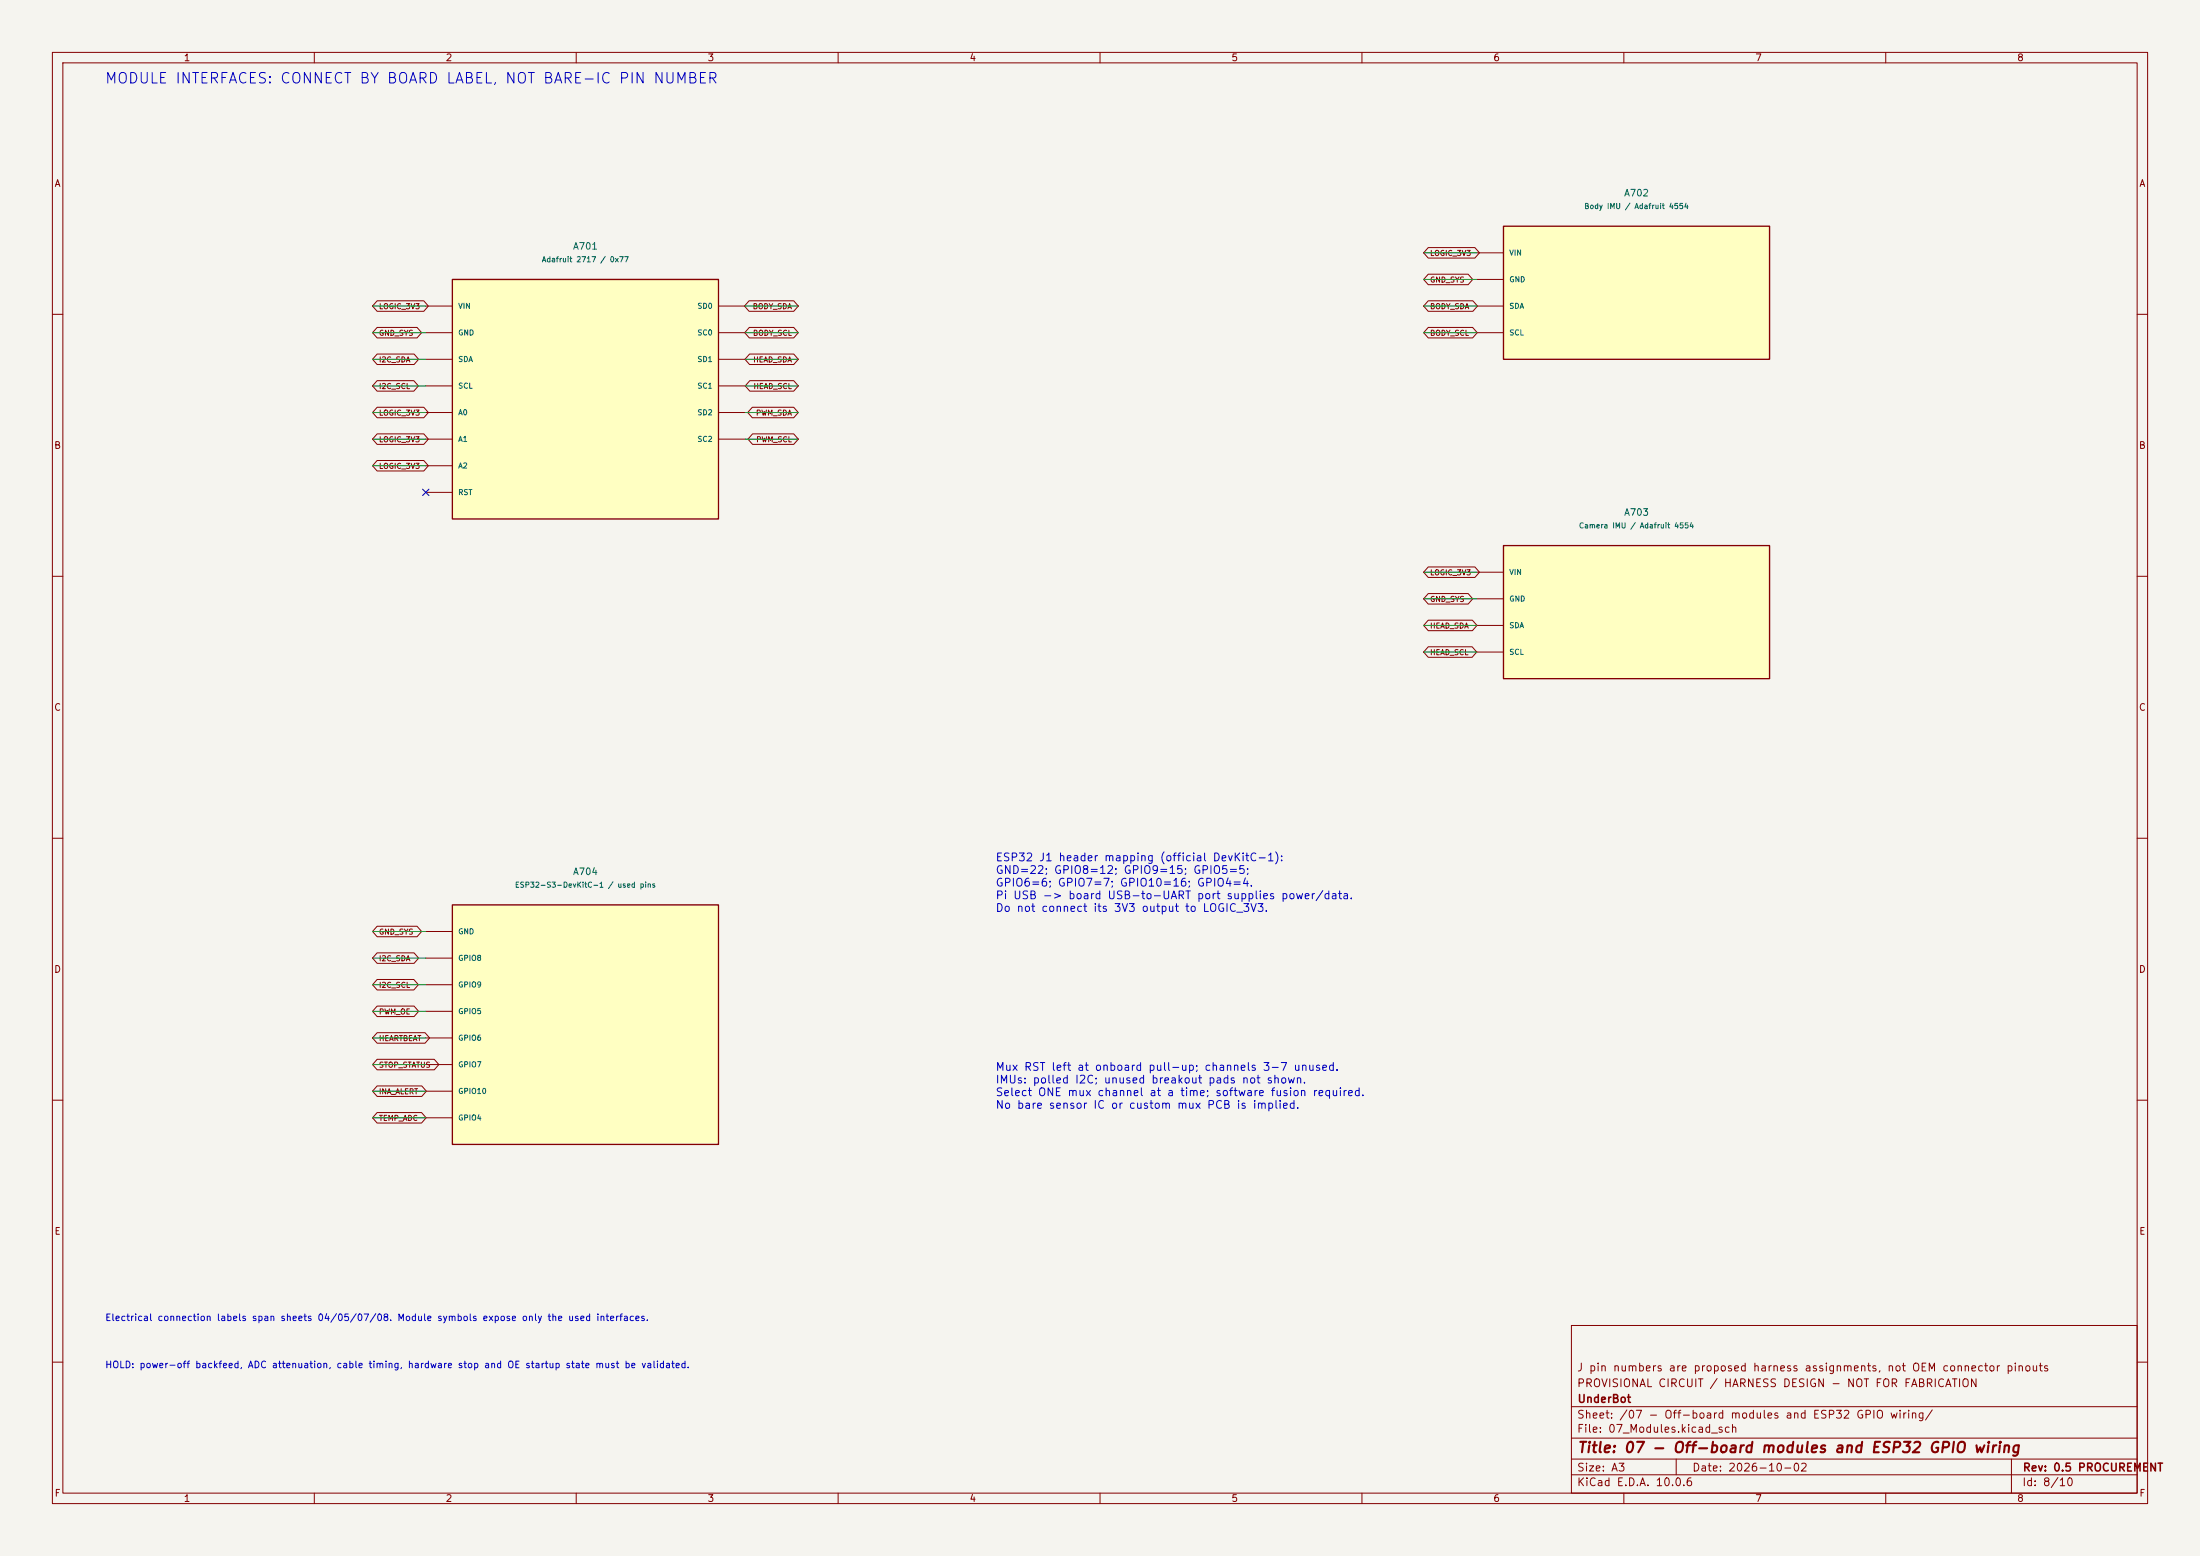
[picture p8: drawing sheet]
(kicad_sch (version 20250114) (generator "eeschema") (paper "A3")
    (title_block (title "07 - Off-board modules and ESP32 GPIO wiring") (date "2026-10-02") (rev "0.5 PROCUREMENT") (company "UnderBot")
    (comment 1 "PROVISIONAL CIRCUIT / HARNESS DESIGN - NOT FOR FABRICATION")
    (comment 2 "J pin numbers are proposed harness assignments, not OEM connector pinouts"))
    (lib_symbols (symbol "UnderBot_Modules:Adafruit_2717_TCA9548A" (pin_numbers hide) (pin_names (offset 1.016)) (in_bom yes) (on_board yes)
   (property "Reference" "A" (at 0 27.939999999999998 0) (effects (font (size 1.27 1.27))))
   (property "Value" "Adafruit_2717_TCA9548A" (at 0 25.4 0) (effects (font (size 1 1))))
   (symbol "Adafruit_2717_TCA9548A_0_1" (rectangle (start -25.4 22.86) (end 25.4 -22.86) (stroke (width 0.254) (type default)) (fill (type background))))
   (symbol "Adafruit_2717_TCA9548A_1_1" (pin passive line (at -30.48 17.78 0) (length 5.08) (name "VIN" (effects (font (size 1 1)))) (number "VIN" (effects (font (size 1 1)))))(pin passive line (at -30.48 12.700000000000001 0) (length 5.08) (name "GND" (effects (font (size 1 1)))) (number "GND" (effects (font (size 1 1)))))(pin passive line (at -30.48 7.620000000000001 0) (length 5.08) (name "SDA" (effects (font (size 1 1)))) (number "SDA" (effects (font (size 1 1)))))(pin passive line (at -30.48 2.540000000000001 0) (length 5.08) (name "SCL" (effects (font (size 1 1)))) (number "SCL" (effects (font (size 1 1)))))(pin passive line (at -30.48 -2.539999999999999 0) (length 5.08) (name "A0" (effects (font (size 1 1)))) (number "A0" (effects (font (size 1 1)))))(pin passive line (at -30.48 -7.619999999999997 0) (length 5.08) (name "A1" (effects (font (size 1 1)))) (number "A1" (effects (font (size 1 1)))))(pin passive line (at -30.48 -12.7 0) (length 5.08) (name "A2" (effects (font (size 1 1)))) (number "A2" (effects (font (size 1 1)))))(pin passive line (at -30.48 -17.78 0) (length 5.08) (name "RST" (effects (font (size 1 1)))) (number "RST" (effects (font (size 1 1)))))(pin passive line (at 30.48 17.78 180) (length 5.08) (name "SD0" (effects (font (size 1 1)))) (number "SD0" (effects (font (size 1 1)))))(pin passive line (at 30.48 12.700000000000001 180) (length 5.08) (name "SC0" (effects (font (size 1 1)))) (number "SC0" (effects (font (size 1 1)))))(pin passive line (at 30.48 7.620000000000001 180) (length 5.08) (name "SD1" (effects (font (size 1 1)))) (number "SD1" (effects (font (size 1 1)))))(pin passive line (at 30.48 2.540000000000001 180) (length 5.08) (name "SC1" (effects (font (size 1 1)))) (number "SC1" (effects (font (size 1 1)))))(pin passive line (at 30.48 -2.539999999999999 180) (length 5.08) (name "SD2" (effects (font (size 1 1)))) (number "SD2" (effects (font (size 1 1)))))(pin passive line (at 30.48 -7.619999999999997 180) (length 5.08) (name "SC2" (effects (font (size 1 1)))) (number "SC2" (effects (font (size 1 1)))))))(symbol "UnderBot_Modules:Adafruit_4554_ICM20948" (pin_numbers hide) (pin_names (offset 1.016)) (in_bom yes) (on_board yes)
   (property "Reference" "A" (at 0 17.78 0) (effects (font (size 1.27 1.27))))
   (property "Value" "Adafruit_4554_ICM20948" (at 0 15.239999999999998 0) (effects (font (size 1 1))))
   (symbol "Adafruit_4554_ICM20948_0_1" (rectangle (start -25.4 12.7) (end 25.4 -12.7) (stroke (width 0.254) (type default)) (fill (type background))))
   (symbol "Adafruit_4554_ICM20948_1_1" (pin passive line (at -30.48 7.619999999999999 0) (length 5.08) (name "VIN" (effects (font (size 1 1)))) (number "VIN" (effects (font (size 1 1)))))(pin passive line (at -30.48 2.539999999999999 0) (length 5.08) (name "GND" (effects (font (size 1 1)))) (number "GND" (effects (font (size 1 1)))))(pin passive line (at -30.48 -2.540000000000001 0) (length 5.08) (name "SDA" (effects (font (size 1 1)))) (number "SDA" (effects (font (size 1 1)))))(pin passive line (at -30.48 -7.620000000000001 0) (length 5.08) (name "SCL" (effects (font (size 1 1)))) (number "SCL" (effects (font (size 1 1)))))))(symbol "UnderBot_Modules:ESP32_S3_DevKitC_1_used_GPIO" (pin_numbers hide) (pin_names (offset 1.016)) (in_bom yes) (on_board yes)
   (property "Reference" "A" (at 0 27.939999999999998 0) (effects (font (size 1.27 1.27))))
   (property "Value" "ESP32_S3_DevKitC_1_used_GPIO" (at 0 25.4 0) (effects (font (size 1 1))))
   (symbol "ESP32_S3_DevKitC_1_used_GPIO_0_1" (rectangle (start -25.4 22.86) (end 25.4 -22.86) (stroke (width 0.254) (type default)) (fill (type background))))
   (symbol "ESP32_S3_DevKitC_1_used_GPIO_1_1" (pin passive line (at -30.48 17.78 0) (length 5.08) (name "GND" (effects (font (size 1 1)))) (number "GND" (effects (font (size 1 1)))))(pin passive line (at -30.48 12.700000000000001 0) (length 5.08) (name "GPIO8" (effects (font (size 1 1)))) (number "GPIO8" (effects (font (size 1 1)))))(pin passive line (at -30.48 7.620000000000001 0) (length 5.08) (name "GPIO9" (effects (font (size 1 1)))) (number "GPIO9" (effects (font (size 1 1)))))(pin passive line (at -30.48 2.540000000000001 0) (length 5.08) (name "GPIO5" (effects (font (size 1 1)))) (number "GPIO5" (effects (font (size 1 1)))))(pin passive line (at -30.48 -2.539999999999999 0) (length 5.08) (name "GPIO6" (effects (font (size 1 1)))) (number "GPIO6" (effects (font (size 1 1)))))(pin passive line (at -30.48 -7.619999999999997 0) (length 5.08) (name "GPIO7" (effects (font (size 1 1)))) (number "GPIO7" (effects (font (size 1 1)))))(pin passive line (at -30.48 -12.7 0) (length 5.08) (name "GPIO10" (effects (font (size 1 1)))) (number "GPIO10" (effects (font (size 1 1)))))(pin passive line (at -30.48 -17.78 0) (length 5.08) (name "GPIO4" (effects (font (size 1 1)))) (number "GPIO4" (effects (font (size 1 1)))))))) (text "MODULE INTERFACES: CONNECT BY BOARD LABEL, NOT BARE-IC PIN NUMBER" (at 20 14 0) (effects (font (size 2 2)) (justify left top)))(symbol (lib_id "UnderBot_Modules:Adafruit_2717_TCA9548A") (at 111.76 76.2 0) (unit 1) (in_bom yes) (on_board yes) (dnp no) (property "Reference" "A701" (at 111.76 46.99 0) (effects (font (size 1.27 1.27)) )) (property "Value" "Adafruit 2717 / 0x77" (at 111.76 49.53 0) (effects (font (size 1.0 1.0)) )) (property "Footprint" "" (at 111.76 76.2 0) (effects (font (size 1.27 1.27)) hide))(property "Assembly" "OFF-BOARD" (at 111.76 76.2 0) (effects (font (size 1 1)) hide)))(wire (pts (xy 81.28 58.42) (xy 71.12 58.42)) (stroke (width 0) (type default)))(global_label "LOGIC_3V3" (shape bidirectional) (at 71.12 58.42 0) (effects (font (size 1 1)) (justify left)))(wire (pts (xy 81.28 63.5) (xy 71.12 63.5)) (stroke (width 0) (type default)))(global_label "GND_SYS" (shape bidirectional) (at 71.12 63.5 0) (effects (font (size 1 1)) (justify left)))(wire (pts (xy 81.28 68.58) (xy 71.12 68.58)) (stroke (width 0) (type default)))(global_label "I2C_SDA" (shape bidirectional) (at 71.12 68.58 0) (effects (font (size 1 1)) (justify left)))(wire (pts (xy 81.28 73.66) (xy 71.12 73.66)) (stroke (width 0) (type default)))(global_label "I2C_SCL" (shape bidirectional) (at 71.12 73.66 0) (effects (font (size 1 1)) (justify left)))(wire (pts (xy 81.28 78.74) (xy 71.12 78.74)) (stroke (width 0) (type default)))(global_label "LOGIC_3V3" (shape bidirectional) (at 71.12 78.74 0) (effects (font (size 1 1)) (justify left)))(wire (pts (xy 81.28 83.82) (xy 71.12 83.82)) (stroke (width 0) (type default)))(global_label "LOGIC_3V3" (shape bidirectional) (at 71.12 83.82 0) (effects (font (size 1 1)) (justify left)))(wire (pts (xy 81.28 88.9) (xy 71.12 88.9)) (stroke (width 0) (type default)))(global_label "LOGIC_3V3" (shape bidirectional) (at 71.12 88.9 0) (effects (font (size 1 1)) (justify left)))(no_connect (at 81.28 93.98))(wire (pts (xy 142.24 58.42) (xy 152.4 58.42)) (stroke (width 0) (type default)))(global_label "BODY_SDA" (shape bidirectional) (at 152.4 58.42 180) (effects (font (size 1 1)) (justify right)))(wire (pts (xy 142.24 63.5) (xy 152.4 63.5)) (stroke (width 0) (type default)))(global_label "BODY_SCL" (shape bidirectional) (at 152.4 63.5 180) (effects (font (size 1 1)) (justify right)))(wire (pts (xy 142.24 68.58) (xy 152.4 68.58)) (stroke (width 0) (type default)))(global_label "HEAD_SDA" (shape bidirectional) (at 152.4 68.58 180) (effects (font (size 1 1)) (justify right)))(wire (pts (xy 142.24 73.66) (xy 152.4 73.66)) (stroke (width 0) (type default)))(global_label "HEAD_SCL" (shape bidirectional) (at 152.4 73.66 180) (effects (font (size 1 1)) (justify right)))(wire (pts (xy 142.24 78.74) (xy 152.4 78.74)) (stroke (width 0) (type default)))(global_label "PWM_SDA" (shape bidirectional) (at 152.4 78.74 180) (effects (font (size 1 1)) (justify right)))(wire (pts (xy 142.24 83.82) (xy 152.4 83.82)) (stroke (width 0) (type default)))(global_label "PWM_SCL" (shape bidirectional) (at 152.4 83.82 180) (effects (font (size 1 1)) (justify right)))(symbol (lib_id "UnderBot_Modules:Adafruit_4554_ICM20948") (at 312.42 55.88 0) (unit 1) (in_bom yes) (on_board yes) (dnp no) (property "Reference" "A702" (at 312.42 36.83 0) (effects (font (size 1.27 1.27)) )) (property "Value" "Body IMU / Adafruit 4554" (at 312.42 39.37 0) (effects (font (size 1.0 1.0)) )) (property "Footprint" "" (at 312.42 55.88 0) (effects (font (size 1.27 1.27)) hide))(property "Assembly" "OFF-BOARD" (at 312.42 55.88 0) (effects (font (size 1 1)) hide)))(wire (pts (xy 281.94 48.26) (xy 271.78 48.26)) (stroke (width 0) (type default)))(global_label "LOGIC_3V3" (shape bidirectional) (at 271.78 48.26 0) (effects (font (size 1 1)) (justify left)))(wire (pts (xy 281.94 53.34) (xy 271.78 53.34)) (stroke (width 0) (type default)))(global_label "GND_SYS" (shape bidirectional) (at 271.78 53.34 0) (effects (font (size 1 1)) (justify left)))(wire (pts (xy 281.94 58.42) (xy 271.78 58.42)) (stroke (width 0) (type default)))(global_label "BODY_SDA" (shape bidirectional) (at 271.78 58.42 0) (effects (font (size 1 1)) (justify left)))(wire (pts (xy 281.94 63.5) (xy 271.78 63.5)) (stroke (width 0) (type default)))(global_label "BODY_SCL" (shape bidirectional) (at 271.78 63.5 0) (effects (font (size 1 1)) (justify left)))(symbol (lib_id "UnderBot_Modules:Adafruit_4554_ICM20948") (at 312.42 116.84 0) (unit 1) (in_bom yes) (on_board yes) (dnp no) (property "Reference" "A703" (at 312.42 97.78999999999999 0) (effects (font (size 1.27 1.27)) )) (property "Value" "Camera IMU / Adafruit 4554" (at 312.42 100.33 0) (effects (font (size 1.0 1.0)) )) (property "Footprint" "" (at 312.42 116.84 0) (effects (font (size 1.27 1.27)) hide))(property "Assembly" "OFF-BOARD" (at 312.42 116.84 0) (effects (font (size 1 1)) hide)))(wire (pts (xy 281.94 109.22) (xy 271.78 109.22)) (stroke (width 0) (type default)))(global_label "LOGIC_3V3" (shape bidirectional) (at 271.78 109.22 0) (effects (font (size 1 1)) (justify left)))(wire (pts (xy 281.94 114.3) (xy 271.78 114.3)) (stroke (width 0) (type default)))(global_label "GND_SYS" (shape bidirectional) (at 271.78 114.3 0) (effects (font (size 1 1)) (justify left)))(wire (pts (xy 281.94 119.38) (xy 271.78 119.38)) (stroke (width 0) (type default)))(global_label "HEAD_SDA" (shape bidirectional) (at 271.78 119.38 0) (effects (font (size 1 1)) (justify left)))(wire (pts (xy 281.94 124.46) (xy 271.78 124.46)) (stroke (width 0) (type default)))(global_label "HEAD_SCL" (shape bidirectional) (at 271.78 124.46 0) (effects (font (size 1 1)) (justify left)))(symbol (lib_id "UnderBot_Modules:ESP32_S3_DevKitC_1_used_GPIO") (at 111.76 195.58 0) (unit 1) (in_bom yes) (on_board yes) (dnp no) (property "Reference" "A704" (at 111.76 166.37 0) (effects (font (size 1.27 1.27)) )) (property "Value" "ESP32-S3-DevKitC-1 / used pins" (at 111.76 168.91 0) (effects (font (size 1.0 1.0)) )) (property "Footprint" "" (at 111.76 195.58 0) (effects (font (size 1.27 1.27)) hide))(property "Assembly" "OFF-BOARD" (at 111.76 195.58 0) (effects (font (size 1 1)) hide)))(wire (pts (xy 81.28 177.8) (xy 71.12 177.8)) (stroke (width 0) (type default)))(global_label "GND_SYS" (shape bidirectional) (at 71.12 177.8 0) (effects (font (size 1 1)) (justify left)))(wire (pts (xy 81.28 182.88) (xy 71.12 182.88)) (stroke (width 0) (type default)))(global_label "I2C_SDA" (shape bidirectional) (at 71.12 182.88 0) (effects (font (size 1 1)) (justify left)))(wire (pts (xy 81.28 187.96) (xy 71.12 187.96)) (stroke (width 0) (type default)))(global_label "I2C_SCL" (shape bidirectional) (at 71.12 187.96 0) (effects (font (size 1 1)) (justify left)))(wire (pts (xy 81.28 193.04) (xy 71.12 193.04)) (stroke (width 0) (type default)))(global_label "PWM_OE" (shape bidirectional) (at 71.12 193.04 0) (effects (font (size 1 1)) (justify left)))(wire (pts (xy 81.28 198.12) (xy 71.12 198.12)) (stroke (width 0) (type default)))(global_label "HEARTBEAT" (shape bidirectional) (at 71.12 198.12 0) (effects (font (size 1 1)) (justify left)))(wire (pts (xy 81.28 203.2) (xy 71.12 203.2)) (stroke (width 0) (type default)))(global_label "STOP_STATUS" (shape bidirectional) (at 71.12 203.2 0) (effects (font (size 1 1)) (justify left)))(wire (pts (xy 81.28 208.28) (xy 71.12 208.28)) (stroke (width 0) (type default)))(global_label "INA_ALERT" (shape bidirectional) (at 71.12 208.28 0) (effects (font (size 1 1)) (justify left)))(wire (pts (xy 81.28 213.36) (xy 71.12 213.36)) (stroke (width 0) (type default)))(global_label "TEMP_ADC" (shape bidirectional) (at 71.12 213.36 0) (effects (font (size 1 1)) (justify left)))(text "ESP32 J1 header mapping (official DevKitC-1):\nGND=22; GPIO8=12; GPIO9=15; GPIO5=5;\nGPIO6=6; GPIO7=7; GPIO10=16; GPIO4=4.\nPi USB -> board USB-to-UART port supplies power/data.\nDo not connect its 3V3 output to LOGIC_3V3." (at 190 163 0) (effects (font (size 1.5 1.5)) (justify left top)))(text "Mux RST left at onboard pull-up; channels 3-7 unused.\nIMUs: polled I2C; unused breakout pads not shown.\nSelect ONE mux channel at a time; software fusion required.\nNo bare sensor IC or custom mux PCB is implied." (at 190 203 0) (effects (font (size 1.5 1.5)) (justify left top)))(text "Electrical connection labels span sheets 04/05/07/08. Module symbols expose only the used interfaces." (at 20 251 0) (effects (font (size 1.27 1.27)) (justify left top)))(text "HOLD: power-off backfeed, ADC attenuation, cable timing, hardware stop and OE startup state must be validated." (at 20 260 0) (effects (font (size 1.27 1.27)) (justify left top))) (embedded_fonts no))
